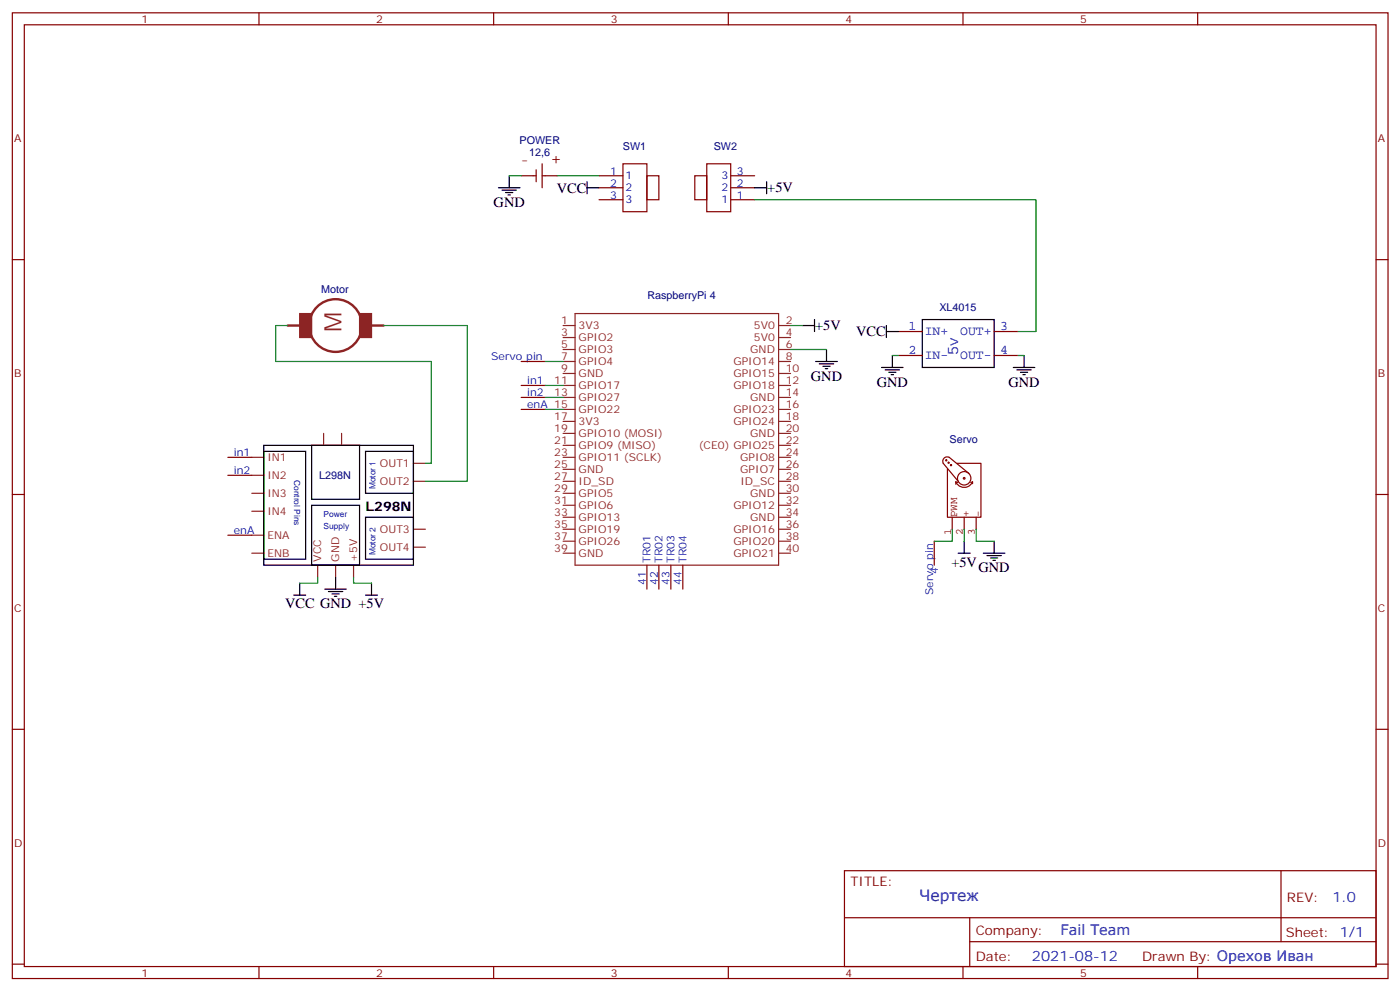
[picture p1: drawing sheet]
<svg xmlns="http://www.w3.org/2000/svg" width="413mm" height="292mm" viewBox="0 0 413 292" stroke-linecap="round" stroke-linejoin="round" font-family="sans-serif">
<g fill="none" stroke="#870000" stroke-width=".35">
<path d="M3.6 3.8h405.4v284.3h-405.4zM7.2 7.3h398.2v277.3h-398.2zM76.3 3.8v3.5M145.5 3.8v3.5M214.6 3.8v3.5M283.7 3.8v3.5M352.9 3.8v3.5M3.6 76.4h3.6M405.4 76.4h3.6M3.6 145.6h3.6M405.4 145.6h3.6M190.6 166.4v7.1"/>
<path d="M194.1 166.4v7.1M197.7 166.4v7.1M201.2 166.4v7.1M3.6 214.7h3.6M405.4 214.7h3.6M248.8 256.4h156.6v28.2h-156.6zM377.4 256.4v20.9M248.8 270.2h156.5M285.7 277.3h119.6M285.7 270.2v14.1M3.6 283.9h3.6M76.3 284.6v3.5"/>
<path d="M145.5 284.6v3.5M214.6 284.6v3.5M283.7 284.6v3.5M352.9 284.6v3.5M405.4 283.9h3.6"/>
</g>
<g fill="none" stroke="#8c2424" stroke-width=".35">
<path d="M165.9 95.8h3.5M165.9 99.4h3.5M169.4 92.3h60v74.1h-60zM229.4 95.8h3.5M229.4 99.4h3.5M165.9 102.9h3.5M165.9 106.4h3.5M165.9 110h3.5M165.9 113.5h3.5M165.9 117h3.5M229.4 102.9h3.5M229.4 106.4h3.5"/>
<path d="M229.4 110h3.5M229.4 113.5h3.5M229.4 117h3.5M74.2 134.7h3.5M74.2 139.9h3.5M95.4 127.6v3.5M100.6 127.6v3.5M121.8 136.4h3.5M165.9 120.5h3.5M165.9 124.1h3.5M165.9 127.6h3.5M165.9 131.1h3.5"/>
<path d="M165.9 134.7h3.5M165.9 138.2h3.5M229.4 120.5h3.5M229.4 124.1h3.5M229.4 127.6h3.5M229.4 131.1h3.5M229.4 134.7h3.5M229.4 138.2h3.5M74.2 145.2h3.5M74.2 157.6h3.5M74.2 150.5h3.5M121.8 141.7h3.5"/>
<path d="M121.8 155.8h3.5M165.9 141.7h3.5M165.9 145.2h3.5M165.9 148.8h3.5M165.9 152.3h3.5M165.9 155.8h3.5M165.9 159.3h3.5M229.4 141.7h3.5M229.4 145.2h3.5M229.4 148.8h3.5M229.4 152.3h3.5M229.4 155.8h3.5"/>
<path d="M229.4 159.3h3.5M74.2 162.9h3.5M93.6 166.4v3.5M98.9 166.4v3.5M104.2 166.4v3.5M121.8 161.1h3.5M165.9 162.9h3.5M229.4 162.9h3.5"/>
</g>
<path d="M77.7 131.1h44.1v35.3h-44.1zM77.7 132.9h12.4v31.7h-12.4zM91.8 131.1h14.1v15.9h-14.1zM107.7 132.9h14.1v12.3h-14.1zM91.8 148.8h14.1v17.6h-14.1zM107.7 152.3h14.1v12.3h-14.1z" fill="none" stroke="#000" stroke-width=".35"/>
<g fill="none" stroke="#850000" stroke-width=".35">
<path d="M278.8 135.4l-.2 .1 .2 .2 .1-.3M279.5 136.1l-.2 .1 .2 .2 .1-.3M280.2 136.8l-.2 .1 .2 .2 .1-.3M282 136.4h7v15.9h-9.8v-14.1M284.1 138.9a1.98 1.98 0 0 0-1.7 2.9 1.98 1.98 0 0 0 3.4 .1 1.98 1.98 0 0 0-1.5-3M285.5 139.4l-5.8-4.7a1.3 1.3 0 0 0-1.5 .2 1.3 1.3 0 0 0-.3 1.5l4.4 5.3M280.6 152.3v3.5M281.6 141.9v.7M281.6 141.9l.6 .2M281.6 141.9a2.68 2.68 0 0 0 2.5 1.6 2.68 2.68 0 0 0 2.5-1.6M284.1 140.6l-.3 .2 .3 .3 .2-.5M284.1 152.3v3.5"/>
<path d="M286.6 141.9v.5M286.6 141.9l-.6 .2M287.6 152.3v3.5"/>
</g>
<circle cx="98.9" cy="95.8" r="7.8" fill="none" stroke="#8c2424" stroke-width=".71"/>
<g fill="#8c2424" stroke="#8c2424" stroke-width=".35">
<path d="M88.3 92.3h3.5v7.1h-3.5z"/>
<path d="M105.9 92.3h3.6v7.1h-3.6z"/>
</g>
<g fill="#8c2424">
<circle cx="84.8" cy="95.8" r=".18"/>
<circle cx="113" cy="95.8" r=".18"/>
</g>
<path d="M84.8 95.8h3.5M109.5 95.8h3.5" fill="none" stroke="#8c2424" stroke-width=".71"/>
<g fill="none" stroke="#008700" stroke-width=".35">
<path d="M150 51.8h3.6M164.1 51.8h12.4M222.4 58.8h82.9v38.8h-5.3M84.8 95.8h-3.6v10.6h45.9v30h-1.8M113 95.8h24.7v45.9h-12.4M232.9 95.8h3.6M160.6 113.5h5.3M160.6 117h5.3M160.6 106.4h5.3M232.9 102.9h10.6M262.9 104.7h1.8M300 104.7h1.7"/>
<path d="M160.6 120.5h5.3M280.6 155.8v3.5h-5.3M284.1 155.8v3.5M287.6 155.8v3.5h5.3M93.6 169.9v1.8h-5.3M104.2 169.9v1.8h5.3"/>
</g>
<g fill="none" stroke="#870000" stroke-width=".35">
<path d="M176.5 51.8h7.1M176.5 55.3h7.1M176.5 58.8h7.1M183.6 48.2h7v14.1h-7zM190.6 51.8h3.5v7h-3.5zM204.7 51.8h3.5v7h-3.5zM208.2 48.2h7.1v14.1h-7.1zM215.3 51.8h7.1M215.3 55.3h7.1M215.3 58.8h7.1M264.7 97.6h7M292.9 97.6h7.1"/>
<path d="M153.6 113.5h7M153.6 117h7M153.6 106.4h7M264.7 104.7h7M292.9 104.7h7.1M67.1 134.7h7.1M67.1 139.9h7.1M153.6 120.5h7M67.1 157.6h7.1M275.3 159.3v7.1"/>
</g>
<path d="M153.6 51.8h4.4M158 50v3.5M159.7 51.8h4.4M159.7 48.2v7.1" fill="none" stroke="#850000" stroke-width=".35"/>
<g fill="none" stroke="#000" stroke-width=".35">
<path d="M146.9 55.3h6.3M147.9 56h4.3M149 56.7h2.1M149.7 57.4h.7M150 51.8v3.5M173 55.3h3.5M173 53.5v3.5M222.4 55.3h3.5M225.9 53.5v3.5M236.5 95.8h3.5M240 94.1v3.5M261.2 97.6h3.5"/>
<path d="M261.2 95.8v3.6M271.7 94.1h21.2v14.1h-21.2zM240.3 106.4h6.4M241.4 107.1h4.2M242.5 107.8h2.1M243.2 108.5h.7M243.5 102.9v3.5M259.8 108.2h6.3M260.8 108.9h4.2M261.9 109.6h2.1M262.6 110.3h.7M262.9 104.7v3.5"/>
<path d="M298.6 108.2h6.3M299.6 108.9h4.2M300.7 109.6h2.1M301.4 110.3h.7M301.7 104.7v3.5M284.1 159.3v3.6M292.9 159.3v3.6M86.5 175.2h3.6M88.3 171.7v3.5M95.7 173.5h6.4M96.8 174.2h4.2M97.8 174.9h2.1"/>
<path d="M98.5 175.6h.7M98.9 169.9v3.6M107.7 175.2h3.5M109.5 171.7v3.5M282.3 162.9h3.6M289.7 162.9h6.4M290.8 163.6h4.2M291.9 164.3h2.1M292.6 165h.7"/>
</g>
<text font-size="7.1" fill="#8d2323" x="100.6" y="97.6" transform="rotate(-90 100.6 97.6)">M</text>
<text font-size="4.9" fill="#840000" x="162.4" y="48.2">+</text>
<text font-size="4.6" fill="#00f" x="270.9" y="265.4">Чертеж</text>
<g font-size="4.2">
<text x="164.1" y="56.7">VCC</text>
<text x="226.1" y="56.7">+5V</text>
<text x="145.5" y="60.9">GND</text>
<text x="240.2" y="97.2">+5V</text>
<text x="252.3" y="99.1">VCC</text>
<text x="238.9" y="112.1">GND</text>
<text x="258.3" y="113.8">GND</text>
<text x="297.1" y="113.8">GND</text>
<text x="280.3" y="166.9">+5V</text>
<text x="288.3" y="168.5">GND</text>
<text x="84" y="179.1">VCC GND +5V</text>
</g>
<g font-size="4.2" fill="#00f">
<text x="282.3" y="104.7" transform="rotate(-90 282.3 104.7)">5v</text>
<text x="392.6" y="265.6">1.0</text>
<text x="312.5" y="275.1">Fail Team</text>
<text x="304.1" y="283">2021-08-12</text>
</g>
<g font-size="3.9" fill="#00f">
<text x="267.7" y="97.3">1</text>
<text x="272.5" y="98.7">IN+</text>
<text x="282.9" y="98.7">OUT+</text>
<text x="294.7" y="97.3">3</text>
<text x="267.7" y="104.3">2</text>
<text x="272.5" y="105.7">IN-</text>
<text x="282.9" y="105.7">OUT-</text>
<text x="294.7" y="104.3">4</text>
</g>
<text font-size="3.9" x="107.7" y="150.5">L298N</text>
<g font-size="3.9" fill="#800">
<text x="250.6" y="260.9">TITLE:</text>
<text x="379.2" y="265.6">REV:</text>
<text x="287.5" y="275.1">Company:</text>
<text x="378.9" y="275.8">Sheet: 1/1</text>
<text x="287.5" y="282.8">Date:</text>
<text x="336.5" y="282.9">Drawn By: Орехов Иван</text>
</g>
<text font-size="3.5" fill="#840000" x="153.6" y="48.2">-</text>
<g font-size="3.2" fill="#800">
<text x="41.7" y="6.8">1</text>
<text x="110.9" y="6.8">2</text>
<text x="180" y="6.8">3</text>
<text x="249.2" y="6.8">4</text>
<text x="318.3" y="6.8">5</text>
<text x="4.2" y="41.9">A</text>
<text x="406" y="41.9">A</text>
<text x="4.2" y="111">B</text>
<text x="406" y="111">B</text>
<text x="4.2" y="180.2">C</text>
<text x="406" y="180.2">C</text>
<text x="4.2" y="249.3">D</text>
<text x="406" y="249.3">D</text>
<text x="41.7" y="287.6">1</text>
<text x="110.9" y="287.6">2</text>
<text x="180" y="287.6">3</text>
<text x="249.2" y="287.6">4</text>
<text x="318.3" y="287.6">5</text>
</g>
<g font-size="3.2" fill="#000080">
<text x="153.1" y="42.3">POWER</text>
<text x="155.9" y="45.8">12,6</text>
<text x="183.5" y="44.1">SW1</text>
<text x="210.3" y="44.2">SW2</text>
<text x="94.6" y="86.4">Motor</text>
<text x="190.8" y="88.1">RaspberryPi 4</text>
<text x="276.8" y="91.7">XL4015</text>
<text x="279.8" y="130.5">Servo</text>
<text x="94" y="141.1">L298N</text>
</g>
<g font-size="3.2" fill="#00f">
<text x="179.8" y="51.4">1</text>
<text x="184.3" y="52.8">1</text>
<text x="212.6" y="52.8">3</text>
<text x="217.1" y="51.4">3</text>
<text x="179.8" y="54.9">2</text>
<text x="179.8" y="58.5">3</text>
<text x="184.3" y="56.3">2</text>
<text x="184.3" y="59.9">3</text>
<text x="212.6" y="59.9">1</text>
<text x="212.6" y="56.3">2</text>
<text x="217.1" y="58.5">1</text>
<text x="217.1" y="54.9">2</text>
<text x="144.7" y="106.1">Servo pin</text>
<text x="155.3" y="113.1">in1</text>
<text x="155.3" y="116.7">in2</text>
<text x="155.3" y="120.2">enA 15</text>
<text x="68.9" y="134.3">in1</text>
<text x="68.9" y="139.6">in2</text>
<text x="68.9" y="157.2">enA</text>
<text x="191.7" y="165.7" transform="rotate(-90 191.7 165.7)">TR01</text>
<text x="195.2" y="165.7" transform="rotate(-90 195.2 165.7)">TR02</text>
<text x="198.7" y="165.7" transform="rotate(-90 198.7 165.7)">TR03</text>
<text x="202.2" y="165.7" transform="rotate(-90 202.2 165.7)">TR04</text>
<text x="190.3" y="172.2" transform="rotate(-90 190.3 172.2)">41</text>
<text x="193.8" y="172.2" transform="rotate(-90 193.8 172.2)">42</text>
<text x="197.3" y="172.2" transform="rotate(-90 197.3 172.2)">43</text>
<text x="200.8" y="172.2" transform="rotate(-90 200.8 172.2)">44</text>
<text x="276.3" y="169.1" transform="rotate(-90 276.3 169.1)">4</text>
<text x="274.9" y="175.2" transform="rotate(-90 274.9 175.2)">Servo pin</text>
</g>
<g font-size="3.2" fill="#8d2323">
<text x="165.3" y="95.5">1</text>
<text x="231.5" y="95.5">2</text>
<text x="165.3" y="99">3</text>
<text x="170.5" y="96.9">3V3</text>
<text x="170.5" y="100.4">GPIO2</text>
<text x="222.2" y="96.9">5V0</text>
<text x="222.2" y="100.4">5V0</text>
<text x="231.5" y="99">4</text>
<text x="165.3" y="102.6">5</text>
<text x="165.3" y="106.1">7</text>
<text x="170.5" y="104">GPIO3</text>
<text x="170.5" y="107.5">GPIO4</text>
<text x="216.1" y="107.5">GPIO14</text>
<text x="221.1" y="104">GND</text>
<text x="231.5" y="102.6">6</text>
<text x="231.5" y="106.1">8</text>
<text x="163.3" y="113.1">11</text>
<text x="165.3" y="109.6">9</text>
<text x="170.5" y="111">GND</text>
<text x="216.1" y="111">GPIO15</text>
<text x="231.5" y="109.6">10</text>
<text x="231.5" y="113.1">12</text>
<text x="163.3" y="116.7">13</text>
<text x="170.5" y="114.5">GPIO17</text>
<text x="170.5" y="118.1">GPIO27</text>
<text x="216.1" y="114.5">GPIO18</text>
<text x="221.1" y="118.1">GND</text>
<text x="231.5" y="116.7">14</text>
<text x="163.3" y="123.7">17</text>
<text x="170.5" y="121.6">GPIO22</text>
<text x="170.5" y="125.1">3V3</text>
<text x="216.1" y="121.6">GPIO23</text>
<text x="216.1" y="125.1">GPIO24</text>
<text x="231.5" y="120.2">16</text>
<text x="231.5" y="123.7">18</text>
<text x="163.3" y="127.2">19</text>
<text x="163.3" y="130.8">21</text>
<text x="170.5" y="128.7">GPIO10 (MOSI)</text>
<text x="221.1" y="128.7">GND</text>
<text x="231.5" y="127.2">20</text>
<text x="231.5" y="130.8">22</text>
<text x="78.8" y="135.7">IN1</text>
<text x="112" y="137.5">OUT1</text>
<text x="163.3" y="134.3">23</text>
<text x="163.3" y="137.8">25</text>
<text x="170.5" y="132.2">GPIO9 (MISO)</text>
<text x="170.5" y="135.7">GPIO11 (SCLK)</text>
<text x="205.9" y="132.2">(CE0) GPIO25</text>
<text x="218.1" y="135.7">GPIO8</text>
<text x="231.5" y="134.3">24</text>
<text x="231.5" y="137.8">26</text>
<text x="78.8" y="141">IN2</text>
<text x="112" y="142.8">OUT2</text>
<text x="163.3" y="141.4">27</text>
<text x="170.5" y="139.2">GND</text>
<text x="170.5" y="142.8">ID_SD</text>
<text x="218.1" y="139.2">GPIO7</text>
<text x="218.2" y="142.8">ID_SC</text>
<text x="231.5" y="141.4">28</text>
<text x="78.8" y="146.3">IN3</text>
<text x="163.3" y="144.9">29</text>
<text x="163.3" y="148.4">31</text>
<text x="170.5" y="146.3">GPIO5</text>
<text x="170.5" y="149.8">GPIO6</text>
<text x="216.1" y="149.8">GPIO12</text>
<text x="221.1" y="146.3">GND</text>
<text x="231.5" y="144.9">30</text>
<text x="231.5" y="148.4">32</text>
<text x="78.8" y="151.6">IN4</text>
<text x="163.3" y="151.9">33</text>
<text x="163.3" y="155.5">35</text>
<text x="170.5" y="153.4">GPIO13</text>
<text x="221.1" y="153.4">GND</text>
<text x="231.5" y="151.9">34</text>
<text x="231.5" y="155.5">36</text>
<text x="78.8" y="158.6">ENA</text>
<text x="112" y="156.9">OUT3</text>
<text x="163.3" y="159">37</text>
<text x="170.5" y="156.9">GPIO19</text>
<text x="170.5" y="160.4">GPIO26</text>
<text x="216.1" y="156.9">GPIO16</text>
<text x="216.1" y="160.4">GPIO20</text>
<text x="231.5" y="159">38</text>
<text x="78.8" y="163.9">ENB</text>
<text x="94.7" y="165.3" transform="rotate(-90 94.7 165.3)">VCC</text>
<text x="99.9" y="165.3" transform="rotate(-90 99.9 165.3)">GND</text>
<text x="105.2" y="165.3" transform="rotate(-90 105.2 165.3)">+5V</text>
<text x="112" y="162.2">OUT4</text>
<text x="163.3" y="162.5">39</text>
<text x="170.5" y="163.9">GND</text>
<text x="216.1" y="163.9">GPIO21</text>
<text x="231.5" y="162.5">40</text>
</g>
<g font-size="3.2" fill="#840000">
<text x="282.1" y="152.3" transform="rotate(-90 282.1 152.3)">PWM</text>
<text x="285.6" y="152.3" transform="rotate(-90 285.6 152.3)">+</text>
<text x="289.1" y="152.3" transform="rotate(-90 289.1 152.3)">-</text>
<text x="280.2" y="157.4" transform="rotate(-90 280.2 157.4)">1</text>
<text x="283.7" y="157.4" transform="rotate(-90 283.7 157.4)">2</text>
<text x="287.3" y="157.4" transform="rotate(-90 287.3 157.4)">3</text>
</g>
<g font-size="2.5" fill="#00f">
<text x="86.6" y="141.3" transform="rotate(90 86.6 141.3)">Control Pins</text>
<text x="110.7" y="144.1" transform="rotate(-90 110.7 144.1)">Motor 1</text>
<text x="95.4" y="152.3">Power</text>
<text x="95.4" y="155.8">Supply</text>
<text x="110.7" y="163.5" transform="rotate(-90 110.7 163.5)">Motor 2</text>
</g>
</svg>
